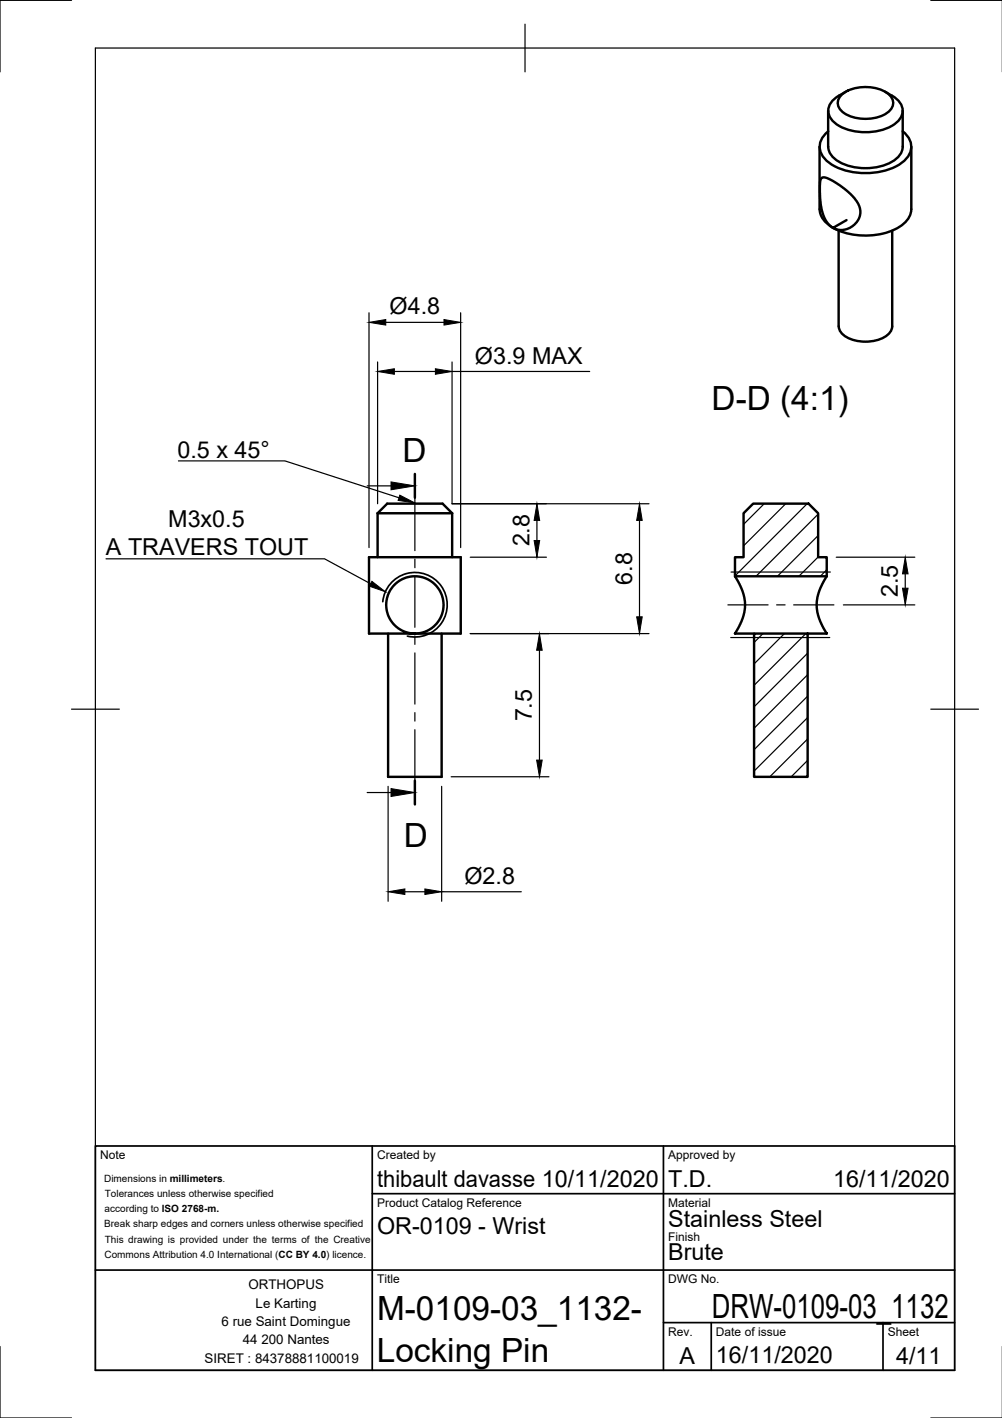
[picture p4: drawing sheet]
<svg xmlns="http://www.w3.org/2000/svg" width="210mm" height="297mm" viewBox="0 0 210 297" stroke-linecap="round" stroke-linejoin="round" font-family="sans-serif">
<!-- layer: Visible -->
<g fill="none" stroke="#000" stroke-width=".51">
<path d="M176.2 19.9a8.4 8.4 0 0 1 10.2 0 2.28 2.28 0 0 1-.6 3.8 8.6 8.6 0 0 1-9.5-.5 2.17 2.17 0 0 1-.1-3.3zM177.2 19.2l-1.5 .9M185.4 19.2l1.4 .9M171.7 30.7v13.1M173.5 23.2v7.5a4.4 4.4 0 0 0 3.2 3.7 11.9 11.9 0 0 0 10.9-1 3.5 3.5 0 0 0 1.5-2.7v-7.5M173.5 27.5a3.9 3.9 0 0 0 .4 6.7 14.6 14.6 0 0 0 14.8 0 3.9 3.9 0 0 0 .4-6.7M175.8 20a3.4 3.4 0 0 0-1.9 4.6 8.4 8.4 0 0 0 6.9 3.1 9.9 9.9 0 0 0 7.5-2.5 2.99 2.99 0 0 0-.6-4.6l-.9-.6M190.9 30.7v13.1a5.4 5.4 0 0 1-3.9 4.5 14.9 14.9 0 0 1-13.2-1 4.4 4.4 0 0 1-2.1-3.5M175.7 48.3v20a3.4 3.4 0 0 0 2.8 2.8 8.3 8.3 0 0 0 7.6-1.1l.7-1.1 .1-.6v-20M177.3 46.1l-2.8 1.6-.7-.5-.7-.8-.8-1.8-.4-2.1-.2-3.7 .1-.9 .3-.6 .6-.1 .8 .2 3.3 2.1 2.2 2 .8 1.2 .3 1a3.9 3.9 0 0 1-5.6 4M77.3 116.7h19.2v16h-9.6l2.1-.3 1.9-1.2 .8-.8 .6-1.1 .5-1.3 .1-1.1v-1.1l-.4-1.2-.4-1-.8-1-1.7-1.3-1.2-.4-1-.2h-1.1l-1.3 .3-1.2 .6-1 .7-.7 .9-.7 1.1-.4 1.1-.1 1.2 .1 1 .3 1.2 1.1 1.8 1.1 1 .9 .6 1.2 .4 1.3 .1h-9.6zM79.1 107.5l2-2h11.6l2 2"/>
<path d="M79.1 107.5h15.6M79.1 107.5v9.2M94.7 107.5v9.2M155.8 107.5l2-2h11.6l2 2v9.2h1.8v4h-19.2v-4h1.8zM81.3 132.7v30h11.2v-30M154 120.7l1.5 3 .4 1.4 .2 1.5-.2 1.7-.4 1.4-1.5 3h4M158 132.7h11.2v30h-11.2zM173.2 120.7l-1.6 3-.4 1.4-.1 1.5 .1 1.7 .4 1.4 1.6 3h-4"/>
</g>
<!-- layer: Border -->
<path d="M15 .1h-15v15M20 10.1h180v276.9h-180zM110 5.1v10M195 .1h15M15 148.6h10M195 148.6h10M0 282.1v14.9h15M195 297h15" fill="none" stroke="#000" stroke-width=".25"/>
<!-- layer: TitleBlock -->
<path d="M20 240.1h180v46.9h-180zM78 240.1v46.9M78 250h122M139 240.1v46.9M20 266.1h180M139 277.1h61M149 277.1v9.9M185 277.1v9.9" fill="none" stroke="#000" stroke-width=".36"/>
<!-- layer: Center Lines -->
<path d="M86.9 102v13.3M86.9 117.1v1.8M86.9 120.7v10.7M86.9 133.2v1.8M86.9 136.8v10.7M152.5 126.7h8.4M162.7 126.7h1.8M166.3 126.7h8.4M86.9 149.3v1.8M86.9 152.9v13.3" fill="none" stroke="#000" stroke-width=".25"/>
<!-- layer: Dimensions -->
<g fill="none" stroke="#000" stroke-width=".25">
<path d="M77.3 65.5v49.2M79.1 75.8v29.7M80.8 67.5h12.2M82.6 77.8h8.6M94.7 75.8v29.7h41.3M94.7 77.8h28.8M96.5 65.5v49.2M98.5 116.7h16M112.5 109v4.2M134 109v20.2M175.2 116.7h16.4M98.5 132.7h37.5"/>
<path d="M113 136.2v23M176.7 126.7h14.9M189.6 120.2v3M81.3 164.7v24.1M92.5 164.7v24.1M94.5 162.7h20.5M84.8 186.8h4.2M92.5 186.8h16.7"/>
</g>
<g fill="#000" stroke="#000" stroke-width=".21">
<path d="M77.3 67.5l3.5-.6v1.2zM79.1 77.8l3.5-.6v1.2zM91.2 77.2l3.5 .6-3.5 .6zM93 66.9l3.5 .6-3.5 .6zM112.5 105.5l.6 3.5h-1.2zM111.9 113.2h1.2l-.6 3.5zM134 105.5l.5 3.5h-1.1zM113 132.7l.6 3.5h-1.2zM133.4 129.2h1.1l-.5 3.5zM189.1 123.2h1.1l-.6 3.5zM189.6 116.7l.6 3.5h-1.1zM112.4 159.2h1.2l-.6 3.5z"/>
<path d="M81.3 186.8l3.5-.6v1.2zM89 186.2l3.5 .6-3.5 .6z"/>
</g>
<!-- layer: Annotations -->
<path d="M81.9 101l5 .8-5 .8zM83.8 103.7l3.1 1.7-3.5-.6zM77.9 121.8l2.8 2.2-3.3-1.2zM81.9 165.2l5 .8-5 .8z" fill="#000" stroke="#000" stroke-width=".21"/>
<path d="M37.4 96.5h22.3l23.9 7.8M22.2 117.1h45.8l9.6 5.2M76.9 101.8h5M76.9 166h5" fill="none" stroke="#000" stroke-width=".25"/>
<!-- layer: Hatching -->
<g fill="none" stroke="#000" stroke-width=".25">
<path d="M160.1 105.5l-4.3 4.3M164.6 105.5l-8.8 8.8M169.1 105.5l-15.1 15.1M171.4 107.7l-13 13M171.4 112.2l-8.5 8.5M171.4 116.7l-4.1 4M173.2 119.4l-1.4 1.3M159.8 132.7l-1.8 1.9M164.3 132.7l-6.3 6.4M168.8 132.7l-10.8 10.8M169.2 136.8l-11.2 11.2M169.2 141.3l-11.2 11.2"/>
<path d="M169.2 145.8l-11.2 11.2M169.2 150.3l-11.2 11.2M169.2 154.8l-7.9 7.9M169.2 159.3l-3.4 3.4"/>
</g>
<!-- layer: Annotations -->
<path d="M86.9 99.3v5M86.9 163.5v5" fill="none" stroke="#000" stroke-width=".51"/>
<!-- layer: Sketch4 -->
<path d="M80.2 126a6.8 6.8 0 0 1 7.7-6 6.8 6.8 0 0 1 5.7 7.9 6.8 6.8 0 0 1-8.3 5.4" fill="none" stroke="#000" stroke-width=".36"/>
<path d="M153.1 119.8h20.8M153.1 133.5h20.7" fill="none" stroke="#000" stroke-width=".25"/>
<g font-size="7">
<text x="149.1" y="85.8">D-D (4:1)</text>
<text x="84.3" y="96.8">D</text>
<text x="84.6" y="177.4">D</text>
<text x="79" y="276.5">M-0109-03_1132-</text>
<text x="149.1" y="276">DRW-0109-03_1132</text>
<text x="79" y="285.4">Locking Pin</text>
</g>
<g font-size="4.9">
<text x="81.6" y="65.9">Ø4.8</text>
<text x="99.5" y="76.2">Ø3.9 MAX</text>
<text x="37.2" y="95.8">0.5 x 45°</text>
<text x="35.2" y="110.5">M3x0.5</text>
<text x="22.2" y="116.4">A TRAVERS TOUT</text>
<text x="110.9" y="114.5" transform="rotate(-90 110.9 114.5)">2.8</text>
<text x="132.4" y="122.5" transform="rotate(-90 132.4 122.5)">6.8</text>
<text x="188.1" y="125.1" transform="rotate(-90 188.1 125.1)">2.5</text>
<text x="111.4" y="151.1" transform="rotate(-90 111.4 151.1)">7.5</text>
<text x="97.3" y="185.2">Ø2.8</text>
<text x="79" y="248.5">thibault davasse 10/11/2020</text>
<text x="140" y="248.5">T.D.</text>
<text x="174.5" y="248.5">16/11/2020</text>
<text x="140" y="257.1">Stainless Steel</text>
<text x="79" y="258.6">OR-0109 - Wrist</text>
<text x="140" y="264">Brute</text>
<text x="142.3" y="285.7">A</text>
<text x="150" y="285.5">16/11/2020</text>
<text x="187.7" y="285.7">4/11</text>
</g>
<g font-size="2.8">
<text x="52" y="270.1">ORTHOPUS</text>
<text x="53.6" y="273.9">Le Karting</text>
<text x="46.4" y="277.8">6 rue Saint Domingue</text>
<text x="50.9" y="281.6">44 200 Nantes</text>
<text x="42.9" y="285.5">SIRET : 84378881100019</text>
</g>
<g font-size="2.5">
<text x="21" y="242.9">Note</text>
<text x="79" y="242.9">Created by</text>
<text x="140" y="242.9">Approved by</text>
<text x="79" y="252.8">Product Catalog Reference</text>
<text x="140" y="252.8">Material</text>
<text x="140" y="260.1">Finish</text>
<text x="79" y="268.8">Title</text>
<text x="140" y="268.8">DWG No.</text>
<text x="140" y="279.9">Rev.</text>
<text x="150" y="279.9">Date of issue</text>
<text x="186" y="279.9">Sheet</text>
</g>
<g font-size="2.1">
<text x="21.8" y="247.6">Dimensions in millimeters.</text>
<text x="21.9" y="250.7">Tolerances unless otherwise specified</text>
<text x="21.8" y="257.1">Break sharp edges and corners unless otherwise specified</text>
<text x="21.9" y="253.9">according to ISO 2768-m.</text>
<text x="21.9" y="263.5">Commons Attribution 4.0 International (CC BY 4.0) licence.</text>
<text x="21.9" y="260.3">This drawing is provided under the terms of the Creative</text>
</g>
</svg>
